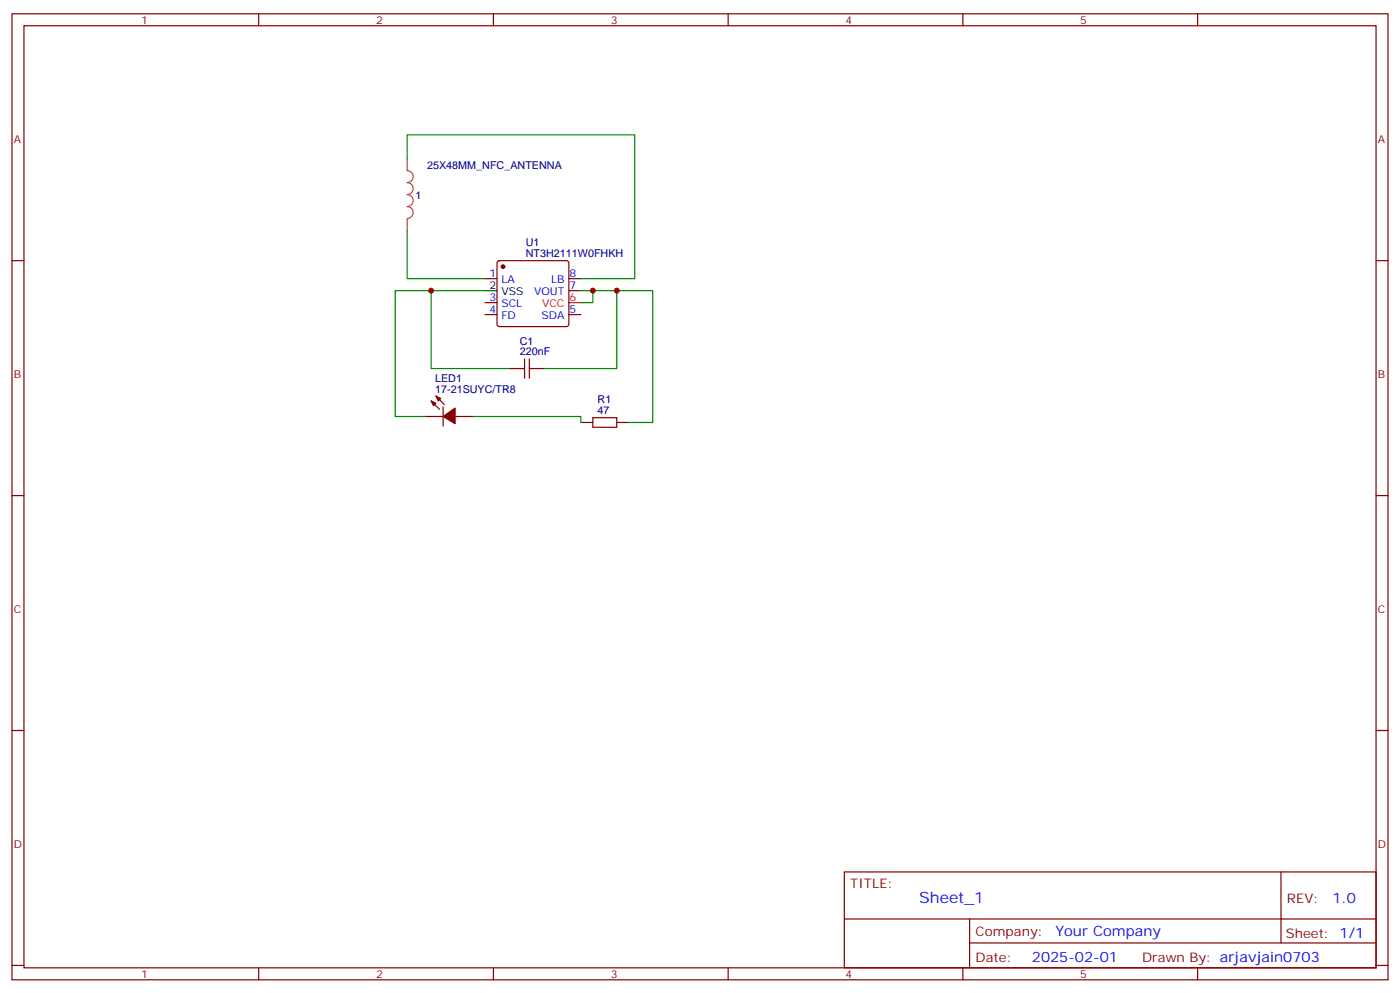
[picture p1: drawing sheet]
<svg xmlns="http://www.w3.org/2000/svg" width="412mm" height="292mm" viewBox="0 0 412 292" stroke-linecap="round" stroke-linejoin="round" font-family="sans-serif">
<g fill="none" stroke="#870000" stroke-width=".35">
<path d="M3.5 4.1h405.4v284.3h-405.4zM7.1 7.6h398.2v277.3h-398.2zM76.2 4.1v3.5M145.3 4.1v3.5M214.5 4.1v3.5M283.6 4.1v3.5M352.8 4.1v3.5M3.5 76.7h3.6M146.6 76.9l.5-.2h19.8l.5 .2 .2 .5v18l-.3 .5-.4 .2h-19.8l-.5-.2-.2-.5v-18zM405.3 76.7h3.6M142.9 82h3.5M142.9 92.6h3.5"/>
<path d="M142.9 89.1h3.5M167.6 82h3.5M167.6 85.5h3.5M167.6 92.6h3.5M127 118l2.5 2.5M128.4 116.6l2.5 2.5M130.5 119.8v5.6M153.5 108.5h1M154.5 105.7v5.6M155.9 105.7v5.6M155.9 108.5h1.1M125.2 122.6h5.3"/>
<path d="M134.1 122.6h5.2M174.6 122.9h7.1v2.9h-7.1zM3.5 145.9h3.6M405.3 145.9h3.6M3.5 215h3.6M405.3 215h3.6M248.7 256.6h156.6v28.3h-156.6zM377.3 256.7v20.8M248.7 270.5h156.5M285.6 277.5h119.6M285.6 270.5v14.1M3.5 284.2h3.6"/>
<path d="M76.2 284.9v3.5M145.3 284.9v3.5M214.5 284.9v3.5M283.6 284.9v3.5M352.8 284.9v3.5M405.3 284.2h3.6"/>
</g>
<path d="M167.6 89.1h3.5" fill="none" stroke="#f00" stroke-width=".35"/>
<path d="M142.9 85.5h3.5M149.9 108.5h3.6M157 108.5h3.5M171.1 124.4h3.5M181.7 124.4h3.5" fill="none" stroke="#000" stroke-width=".35"/>
<g fill="#870000" stroke="#870000" stroke-width=".35">
<path d="M127 118l1.4 .7-.7 .7z"/>
<path d="M128.4 116.6l1.4 .7-.7 .7z"/>
<path d="M130.5 122.6l3.6-2.5v4.6z"/>
<circle cx="148.2" cy="78.5" r=".53"/>
</g>
<path d="M119.9 46.7v3.5a1.76 1.76 0 0 1 1.8 1.8 1.76 1.76 0 0 1-1.8 1.7 1.76 1.76 0 0 1 1.8 1.8 1.76 1.76 0 0 1-1.8 1.8 1.76 1.76 0 0 1 1.8 1.7 1.76 1.76 0 0 1-1.8 1.8 1.76 1.76 0 0 1 1.8 1.8 1.76 1.76 0 0 1-1.8 1.7M119.9 64.4v3.5" fill="none" stroke="#a64a4a" stroke-width=".35"/>
<path d="M119.9 46.7v-7h67.1v42.3h-15.9M119.9 67.9v14.1h23M127 85.5h-10.6v37.1h8.8M142.9 85.5h-15.9v23h22.9M171.1 85.5h10.6v23h-21.2M174.6 85.5v3.6h-3.5M181.7 85.5h10.6v38.9h-7.1M139.3 122.6h31.8v1.8" fill="none" stroke="#008700" stroke-width=".35"/>
<g fill="#c00">
<circle cx="174.6" cy="85.5" r=".88"/>
<circle cx="181.7" cy="85.5" r=".88"/>
<circle cx="127" cy="85.5" r=".88"/>
</g>
<text font-size="4.6" fill="#00f" x="270.8" y="265.7">Sheet_1</text>
<g font-size="4.2" fill="#00f">
<text x="392.5" y="265.9">1.0</text>
<text x="310.9" y="275.5">Your Company</text>
<text x="304" y="283.3">2025-02-01</text>
</g>
<g font-size="3.9" fill="#800">
<text x="250.5" y="261.2">TITLE:</text>
<text x="379.1" y="265.9">REV:</text>
<text x="287.4" y="275.4">Company:</text>
<text x="378.7" y="276">Sheet: 1/1</text>
<text x="287.4" y="283.1">Date:</text>
<text x="336.4" y="283.2">Drawn By: arjavjain0703</text>
</g>
<g font-size="3.2" fill="#800">
<text x="41.6" y="7.1">1</text>
<text x="110.8" y="7.1">2</text>
<text x="179.9" y="7.1">3</text>
<text x="249.1" y="7.1">4</text>
<text x="318.2" y="7.1">5</text>
<text x="4.1" y="42.2">A</text>
<text x="405.9" y="42.2">A</text>
<text x="4.1" y="111.3">B</text>
<text x="405.9" y="111.3">B</text>
<text x="4.1" y="180.4">C</text>
<text x="405.9" y="180.4">C</text>
<text x="4.1" y="249.6">D</text>
<text x="405.9" y="249.6">D</text>
<text x="41.6" y="287.9">1</text>
<text x="110.8" y="287.9">2</text>
<text x="179.9" y="287.9">3</text>
<text x="249.1" y="287.9">4</text>
<text x="318.2" y="287.9">5</text>
</g>
<g font-size="3.2" fill="#000080">
<text x="125.8" y="49.7">25X48MM_NFC_ANTENNA</text>
<text x="122.4" y="58.5">1</text>
<text x="154.9" y="75.7">NT3H2111W0FHKH</text>
<text x="154.9" y="72.4">U1</text>
<text x="153.1" y="101.4">C1</text>
<text x="153.1" y="104.6">220nF</text>
<text x="128.2" y="112.4">LED1</text>
<text x="128.2" y="115.5">17-21SUYC/TR8</text>
<text x="176" y="118.7">R1</text>
<text x="176" y="121.9">47</text>
</g>
<g font-size="3.2" fill="#00f">
<text x="144.2" y="81.7">1</text>
<text x="147.7" y="83.4">LA</text>
<text x="162.3" y="83.4">LB</text>
<text x="167.7" y="81.7">8</text>
<text x="144.2" y="88.7">3</text>
<text x="157.3" y="87">VOUT</text>
<text x="167.7" y="85.2">7</text>
<text x="144.2" y="92.3">4</text>
<text x="147.7" y="94">FD</text>
<text x="147.7" y="90.5">SCL</text>
<text x="159.5" y="94">SDA</text>
<text x="167.7" y="92.3">5</text>
</g>
<g font-size="3.2">
<text x="144.2" y="85.2">2</text>
<text x="147.7" y="87">VSS</text>
</g>
<g font-size="3.2" fill="#f00">
<text x="167.7" y="88.7">6</text>
<text x="159.7" y="90.5">VCC</text>
</g>
</svg>
